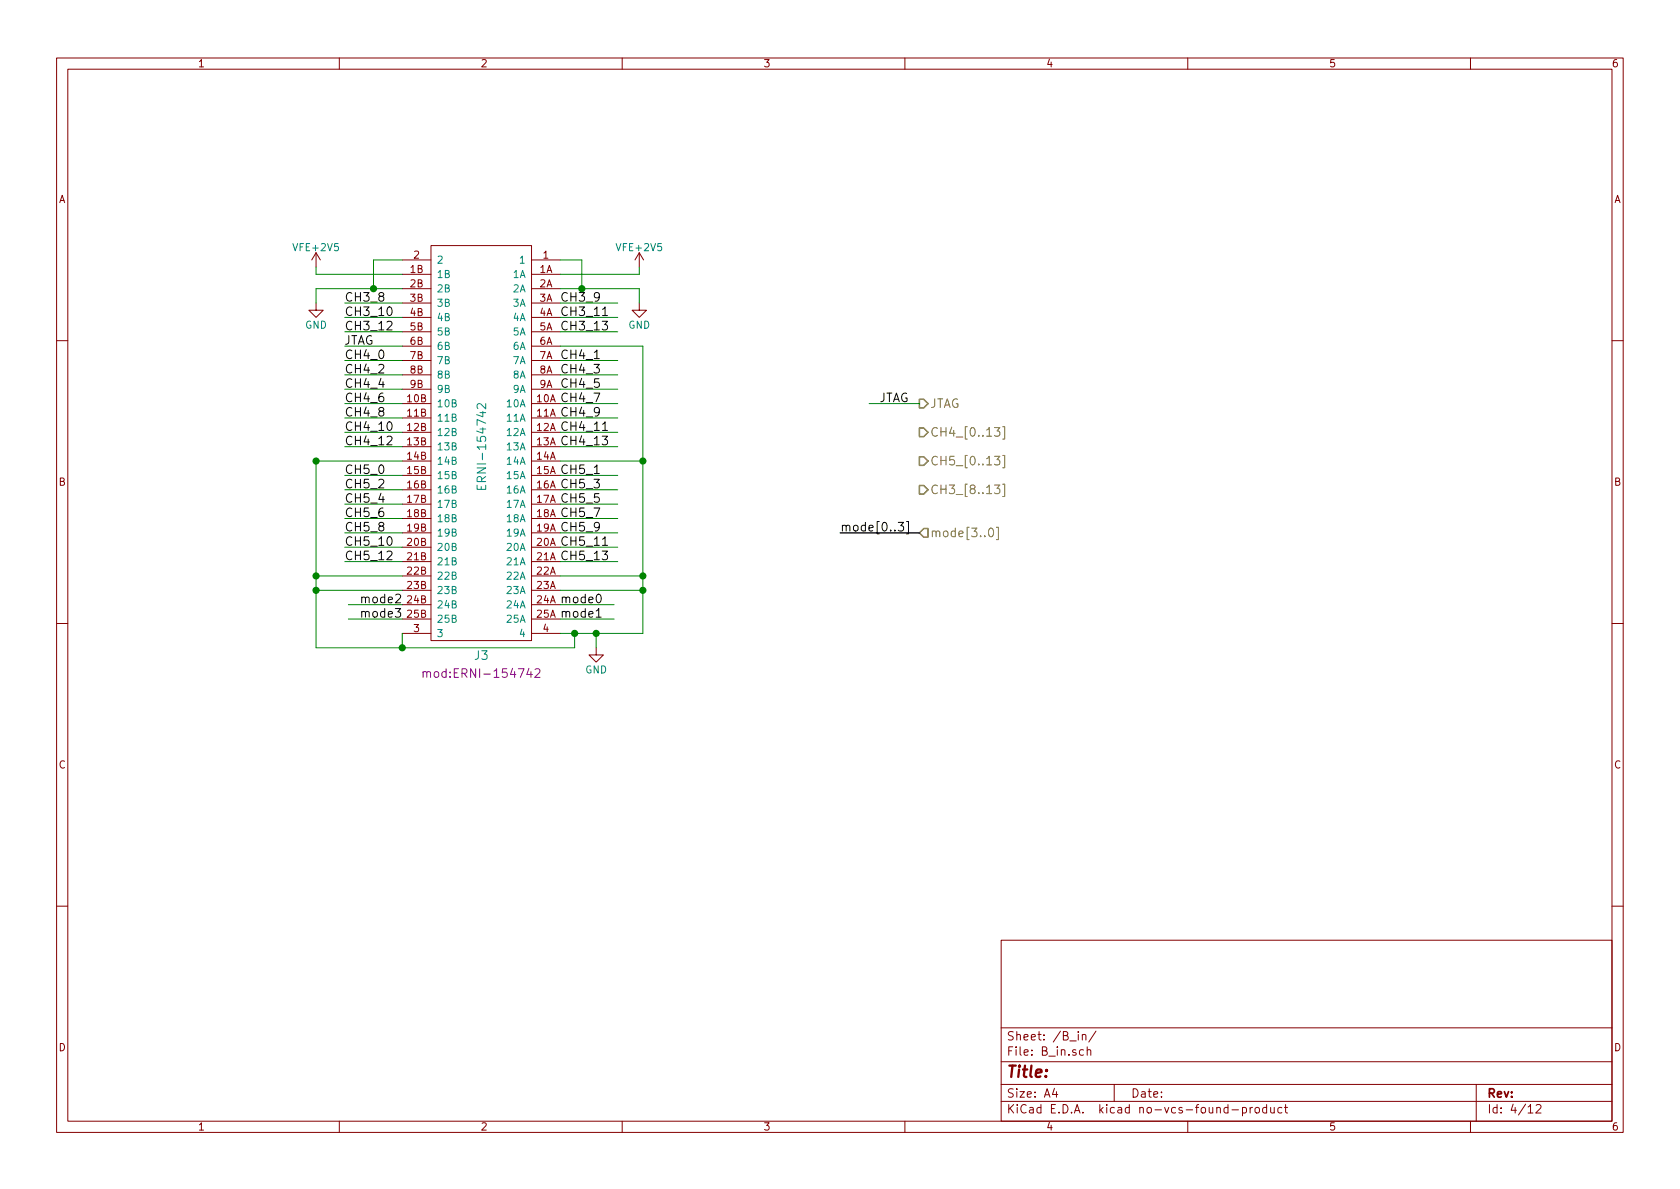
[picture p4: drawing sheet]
<svg xmlns="http://www.w3.org/2000/svg" width="297mm" height="210mm" viewBox="0 0 297 210" stroke-linecap="round" stroke-linejoin="round" font-family="sans-serif">
<g fill="none" stroke="#840000" stroke-width=".18">
<path d="M10 10.3h277v189.9h-277zM12 12.2h273v186.1h-273zM60 10.3v1.9M110 10.3v1.9M160 10.3v1.9M210 10.3v1.9M260 10.3v1.9M55.9 53.6v1.3h1.2l-1.2 1.2-1.3-1.2h1.3M55.9 44.7l-.8 1.3M55.9 44.7v2.5M55.9 44.7l.7 1.3M71.1 46h5.1"/>
<path d="M71.1 48.5h5.1M71.1 51h5.1M71.1 53.6h5.1M71.1 56.1h5.1M71.1 58.7h5.1M76.2 43.4h17.8v69.9h-17.8zM94 46h5.1M94 48.5h5.1M94 51h5.1M94 53.6h5.1M94 56.1h5.1M94 58.7h5.1"/>
<path d="M113 53.6v1.3h1.3l-1.3 1.2-1.2-1.2h1.2M113 44.7l-.7 1.3M113 44.7v2.5M113 44.7l.8 1.3M10 60.2h2M71.1 61.2h5.1M71.1 63.7h5.1M71.1 66.3h5.1M71.1 68.8h5.1M71.1 71.4h5.1M71.1 73.9h5.1M71.1 76.4h5.1"/>
<path d="M71.1 79h5.1M94 61.2h5.1M94 63.7h5.1M94 66.3h5.1M94 68.8h5.1M94 71.4h5.1M94 73.9h5.1M94 76.4h5.1M94 79h5.1M285 60.2h2M71.1 96.8h5.1M71.1 99.3h5.1"/>
<path d="M71.1 81.5h5.1M71.1 84.1h5.1M71.1 86.6h5.1M71.1 89.1h5.1M71.1 91.7h5.1M71.1 94.2h5.1M94 96.8h5.1M94 99.3h5.1M94 81.5h5.1M94 84.1h5.1M94 86.6h5.1M94 89.1h5.1"/>
<path d="M94 91.7h5.1M94 94.2h5.1M10 110.3h2M71.1 112h5.1M71.1 101.8h5.1M71.1 104.4h5.1M71.1 106.9h5.1M71.1 109.5h5.1M94 112h5.1M94 101.8h5.1M94 104.4h5.1M94 106.9h5.1"/>
<path d="M94 109.5h5.1M105.4 114.5v1.3h1.3l-1.3 1.3-1.3-1.3h1.3M285 110.3h2M10 160.2h2M177 166.3h108v32h-108zM285 160.2h2M60 198.3v1.9M110 198.3v1.9M160 198.3v1.9M177 194.8h108M177 191.8h108M177 187.8h108"/>
<path d="M177 181.8h108M186.4 192.5l-.3 1h.9M186.8 193v1M190.7 182.4v.2M191.4 183.1l.2-.2 .3 .1 .1 .9M191.4 182.9v1M191.6 185.7l-.5-.1-.2 .3v.6l.2 .1 .5-.1M192.2 185.7l.2-.1 .4 .1 .1 .9M192.2 185.1v1.5M193.8 182.3l-1.3 2M197 191.8v3M210 198.3v1.9"/>
<path d="M217.8 196.3h1.2M219.7 195.9l.4-.1 .3 .3-.1 .6h-.6M219.7 195.8v1.5M221 195.8v1M221.5 195.8l-.5 .3M222 196l.2-.2 .4 .2 .1 .5-.1 .2-.4 .1-.2-.1zM224 195.9l-.5-.1-.3 .3 .1 .6 .2 .1 .5-.1M224 195.3v1.5M224.7 195.8v.9l.4 .1 .2-.1M225.3 195.8v1M226.6 195.9l-.4-.1-.3 .3 .1 .6 .2 .1 .4-.1M227.1 195.8h.6"/>
<path d="M227.3 195.3v1.3l.4 .2M260 198.3v1.9M261 191.8v6.5M270.2 195.8l.4-.5v1.5M270.2 196.8h.8M271.6 195.5l.2-.2h.4l.3 .5-1 1h1"/>
</g>
<path d="M85.9 71.4v.9l-.9-.9h-.2h-.3l-.1 .3v.3l.1 .3M84.4 85.8v.7h1.5v-.7M85.1 86v.5" fill="none" stroke="#008484" stroke-width=".18"/>
<path d="M74.8 118.9l.1-.1a.36 .36 0 0 1 .6 .2v.8M74.8 118.8v1M75.5 119a.35 .35 0 0 1 .3-.3 .35 .35 0 0 1 .3 .3v.8M94.6 118.4l.2-.1h.4l.2 .1 .1 .3-.1 .2-.9 .9h1" fill="none" stroke="#840084" stroke-width=".18"/>
<g fill="none" stroke="#008400" stroke-width=".18">
<path d="M55.9 47.2v1.3h15.2M61 53.6h10.1M61 56.1h10.1M61 58.7h10.1M71.1 51h-15.2v2.6M71.1 46h-5.1v5M99.1 53.6h10.1M99.1 56.1h10.1M99.1 58.7h10.1M99.1 51h13.9v2.6M99.1 46h3.8v5M113 47.2v1.3h-13.9"/>
<path d="M61 63.7h10.1M61 66.3h10.1M61 68.8h10.1M61 71.4h10.1M61 73.9h10.1M61 76.4h10.1M61 79h10.1M61 61.2h10.1M99.1 61.2h14.6v50.8h-14.6M99.1 63.7h10.1M99.1 66.3h10.1M99.1 68.8h10.1"/>
<path d="M99.1 71.4h10.1M99.1 73.9h10.1M99.1 76.4h10.1M99.1 79h10.1M153.7 71.4h8.9M61 84.1h10.1M61 86.6h10.1M61 89.1h10.1M61 91.7h10.1M61 94.2h10.1M61 96.8h10.1M61 99.3h10.1"/>
<path d="M71.1 81.5h-15.2v33h45.7v-2.5M99.1 84.1h10.1M99.1 86.6h10.1M99.1 89.1h10.1M99.1 91.7h10.1M99.1 94.2h10.1M99.1 96.8h10.1M99.1 99.3h10.1M99.1 81.5h14.6M55.9 101.8h15.2M55.9 104.4h15.2M61.6 106.9h9.5"/>
<path d="M61.6 109.5h9.5M71.1 112v2.5M99.1 101.8h14.6M99.1 104.4h14.6M99.1 106.9h9.5M99.1 109.5h9.5M105.4 112v2.5"/>
</g>
<g fill="#008400" stroke="#008400" stroke-width=".25">
<circle cx="101.6" cy="112" r=".51"/>
<circle cx="105.4" cy="112" r=".51"/>
<circle cx="71.1" cy="114.5" r=".51"/>
<circle cx="55.9" cy="104.4" r=".51"/>
<circle cx="113.7" cy="104.4" r=".51"/>
<circle cx="55.9" cy="101.8" r=".51"/>
<circle cx="55.9" cy="81.5" r=".51"/>
<circle cx="113.7" cy="101.8" r=".51"/>
<circle cx="113.7" cy="81.5" r=".51"/>
<circle cx="102.9" cy="51" r=".51"/>
<circle cx="66" cy="51" r=".51"/>
</g>
<path d="M106.5 55.8h.9M106.5 76.1h.9M106.5 96.4h.9M158.8 92.4h1l-.5 .6h.3l.2 .2-.1 .5-.2 .2h-.5l-.2-.2M160.3 92.2h.3v2.2h-.3M105.4 109.1h.9M105.6 105.2l.2-.1a.81 .81 0 0 1 .5 .7 .81 .81 0 0 1-.5 .8l-.2-.2-.2-.4z" fill="none" stroke="#000" stroke-width=".18"/>
<path d="M175.8 75.6h1l-.5 .6 .3 .1 .2 .2-.1 .5-.2 .1h-.5l-.2-.1M177.3 75.5h.3v2.1h-.3M174.9 93.5l.3-.1a.81 .81 0 0 1 .5 .8 .81 .81 0 0 1-.5 .7l-.3-.1-.1-.5zM175.8 80.7h1l-.5 .6 .3 .1 .2 .2-.1 .5-.2 .1h-.5l-.2-.1M175.8 85.8h1l-.5 .6h.3l.2 .2-.1 .5-.2 .2h-.5l-.2-.2M176.2 93.2h.3v2.2h-.3M177.3 80.5h.3v2.2h-.3M177.3 85.6h.3v2.2h-.3" fill="none" stroke="#848400" stroke-width=".18"/>
<path d="M162.6 75.7h.7l.8 .7-.8 .8h-.7zM162.6 70.6h.7l.8 .8-.8 .7h-.7zM162.6 80.8h.7l.8 .7-.8 .8h-.7zM162.6 85.8h.7l.8 .8-.8 .8h-.7zM163.3 93.5h.8v1.5h-.8l-.7-.8z" fill="none" stroke="#848400" stroke-width=".25"/>
<path d="M148.6 94.2h14" fill="none" stroke="#000084" stroke-width=".3"/>
<text font-size="2.8" fill="#840000" x="178" y="190.5">Title:</text>
<g font-size="2.1">
<text x="61" y="53.3">CH3_8</text>
<text x="99.1" y="53.3">CH3_9</text>
<text x="61" y="55.9">CH3_10</text>
<text x="61" y="58.4">CH3_12</text>
<text x="99.1" y="55.9">CH3_11</text>
<text x="99.1" y="58.4">CH3_13</text>
<text x="60.4" y="61">JTAG</text>
<text x="61" y="63.5">CH4_0</text>
<text x="99.1" y="63.5">CH4_1</text>
<text x="61" y="66">CH4_2</text>
<text x="61" y="68.6">CH4_4</text>
<text x="61" y="71.1">CH4_6</text>
<text x="99.1" y="66">CH4_3</text>
<text x="99.1" y="68.6">CH4_5</text>
<text x="99.1" y="71.1">CH4_7</text>
<text x="155" y="71.1">JTAG</text>
<text x="61" y="73.7">CH4_8</text>
<text x="61" y="76.2">CH4_10</text>
<text x="99.1" y="73.7">CH4_9</text>
<text x="99.1" y="76.2">CH4_11</text>
<text x="61" y="78.7">CH4_12</text>
<text x="61" y="83.8">CH5_0</text>
<text x="99.1" y="78.7">CH4_13</text>
<text x="99.1" y="83.8">CH5_1</text>
<text x="61" y="86.4">CH5_2</text>
<text x="61" y="88.9">CH5_4</text>
<text x="99.1" y="86.4">CH5_3</text>
<text x="99.1" y="88.9">CH5_5</text>
<text x="61" y="91.4">CH5_6</text>
<text x="61" y="94">CH5_8</text>
<text x="99.1" y="91.4">CH5_7</text>
<text x="99.1" y="94">CH5_9</text>
<text x="148.6" y="94">mode[0..3]</text>
<text x="61" y="96.5">CH5_10</text>
<text x="61" y="99.1">CH5_12</text>
<text x="99.1" y="96.5">CH5_11</text>
<text x="99.1" y="99.1">CH5_13</text>
<text x="64.3" y="106.7">mode2</text>
<text x="99.1" y="106.7">mode0</text>
<text x="64.3" y="109.2">mode3</text>
<text x="99.1" y="109.2">mode1</text>
</g>
<g font-size="2.1" fill="#848400">
<text x="164.5" y="77.2">CH4_[0..13]</text>
<text x="164.5" y="72.1">JTAG</text>
<text x="164.5" y="82.3">CH5_[0..13]</text>
<text x="164.5" y="87.4">CH3_[8..13]</text>
<text x="164.5" y="95">mode[3..0]</text>
</g>
<g font-size="2.1" fill="#008484">
<text x="86" y="85.4" transform="rotate(-90 86 85.4)">ERNI-154742</text>
<text x="83.9" y="116.7">J3</text>
</g>
<text font-size="2.1" fill="#840084" x="76.1" y="119.9">mod:ERNI-154742</text>
<g font-size="2.1" fill="#840000">
<text x="178" y="184">Sheet: /B_in/</text>
<text x="178" y="186.7">File: B_in.sch</text>
<text x="178" y="196.9">KiCad E.D.A. kicad no-vcs-found-product</text>
<text x="178" y="194.1">Size: A4</text>
<text x="200" y="194.1">Date:</text>
<text x="263" y="194.1">Rev:</text>
<text x="263" y="196.9">Id: 4/12</text>
</g>
<g font-size="1.8" fill="#840000">
<text x="35" y="11.9">1</text>
<text x="85" y="11.9">2</text>
<text x="135" y="11.9">3</text>
<text x="185" y="11.9">4</text>
<text x="235" y="11.9">5</text>
<text x="285" y="11.9">6</text>
<text x="10.4" y="35.9">A</text>
<text x="285.4" y="35.9">A</text>
<text x="73.2" y="45.7">2</text>
<text x="96" y="45.7">1</text>
<text x="72.5" y="48.3">1B</text>
<text x="72.5" y="50.8">2B</text>
<text x="72.5" y="53.3">3B</text>
<text x="95.4" y="48.3">1A</text>
<text x="95.4" y="50.8">2A</text>
<text x="95.4" y="53.3">3A</text>
<text x="72.5" y="55.9">4B</text>
<text x="72.5" y="58.4">5B</text>
<text x="95.4" y="55.9">4A</text>
<text x="95.4" y="58.4">5A</text>
<text x="72.5" y="61">6B</text>
<text x="72.5" y="63.5">7B</text>
<text x="95.4" y="61">6A</text>
<text x="95.4" y="63.5">7A</text>
<text x="72" y="71.1">10B</text>
<text x="72.5" y="66">8B</text>
<text x="72.5" y="68.6">9B</text>
<text x="94.9" y="71.1">10A</text>
<text x="95.4" y="66">8A</text>
<text x="95.4" y="68.6">9A</text>
<text x="72" y="73.7">11B</text>
<text x="72" y="76.2">12B</text>
<text x="94.9" y="73.7">11A</text>
<text x="94.9" y="76.2">12A</text>
<text x="72" y="78.7">13B</text>
<text x="72" y="81.3">14B</text>
<text x="72" y="83.8">15B</text>
<text x="94.9" y="78.7">13A</text>
<text x="94.9" y="81.3">14A</text>
<text x="94.9" y="83.8">15A</text>
<text x="10.4" y="85.9">B</text>
<text x="72" y="86.4">16B</text>
<text x="72" y="88.9">17B</text>
<text x="94.9" y="86.4">16A</text>
<text x="94.9" y="88.9">17A</text>
<text x="285.4" y="85.9">B</text>
<text x="72" y="91.4">18B</text>
<text x="72" y="94">19B</text>
<text x="94.9" y="91.4">18A</text>
<text x="94.9" y="94">19A</text>
<text x="72" y="96.5">20B</text>
<text x="72" y="99.1">21B</text>
<text x="72" y="101.6">22B</text>
<text x="94.9" y="96.5">20A</text>
<text x="94.9" y="99.1">21A</text>
<text x="94.9" y="101.6">22A</text>
<text x="72" y="104.1">23B</text>
<text x="72" y="106.7">24B</text>
<text x="94.9" y="104.1">23A</text>
<text x="94.9" y="106.7">24A</text>
<text x="72" y="109.2">25B</text>
<text x="73.2" y="111.8">3</text>
<text x="94.9" y="109.2">25A</text>
<text x="96" y="111.8">4</text>
<text x="10.4" y="135.9">C</text>
<text x="285.4" y="135.9">C</text>
<text x="10.4" y="185.9">D</text>
<text x="285.4" y="185.9">D</text>
<text x="35" y="199.9">1</text>
<text x="85" y="199.9">2</text>
<text x="135" y="199.9">3</text>
<text x="185" y="199.9">4</text>
<text x="235" y="199.9">5</text>
<text x="285" y="199.9">6</text>
</g>
<g font-size="1.8" fill="#008484">
<text x="52.1" y="44.4">VFE+2V5</text>
<text x="77.2" y="46.6">2</text>
<text x="92" y="46.6">1</text>
<text x="109.2" y="44.4">VFE+2V5</text>
<text x="77.2" y="49.1">1B</text>
<text x="77.2" y="51.7">2B</text>
<text x="90.7" y="49.1">1A</text>
<text x="90.7" y="51.7">2A</text>
<text x="53.9" y="58.1">GND</text>
<text x="77.2" y="54.2">3B</text>
<text x="77.2" y="56.8">4B</text>
<text x="77.2" y="59.3">5B</text>
<text x="90.7" y="54.2">3A</text>
<text x="90.7" y="56.8">4A</text>
<text x="90.7" y="59.3">5A</text>
<text x="111.1" y="58.1">GND</text>
<text x="77.2" y="61.8">6B</text>
<text x="77.2" y="64.4">7B</text>
<text x="90.7" y="61.8">6A</text>
<text x="90.7" y="64.4">7A</text>
<text x="77.2" y="66.9">8B</text>
<text x="77.2" y="69.5">9B</text>
<text x="90.7" y="66.9">8A</text>
<text x="90.7" y="69.5">9A</text>
<text x="77.2" y="72">10B</text>
<text x="77.2" y="74.5">11B</text>
<text x="77.2" y="77.1">12B</text>
<text x="89.7" y="72">10A</text>
<text x="89.7" y="74.5">11A</text>
<text x="89.7" y="77.1">12A</text>
<text x="77.2" y="79.6">13B</text>
<text x="77.2" y="82.2">14B</text>
<text x="89.7" y="79.6">13A</text>
<text x="89.7" y="82.2">14A</text>
<text x="77.2" y="84.7">15B</text>
<text x="77.2" y="87.2">16B</text>
<text x="77.2" y="89.8">17B</text>
<text x="89.7" y="84.7">15A</text>
<text x="89.7" y="87.2">16A</text>
<text x="89.7" y="89.8">17A</text>
<text x="77.2" y="92.3">18B</text>
<text x="77.2" y="94.9">19B</text>
<text x="89.7" y="92.3">18A</text>
<text x="89.7" y="94.9">19A</text>
<text x="77.2" y="97.4">20B</text>
<text x="77.2" y="99.9">21B</text>
<text x="89.7" y="97.4">20A</text>
<text x="89.7" y="99.9">21A</text>
<text x="77.2" y="102.5">22B</text>
<text x="77.2" y="105">23B</text>
<text x="77.2" y="107.6">24B</text>
<text x="89.7" y="102.5">22A</text>
<text x="89.7" y="105">23A</text>
<text x="89.7" y="107.6">24A</text>
<text x="77.2" y="112.6">3</text>
<text x="77.2" y="110.1">25B</text>
<text x="89.7" y="110.1">25A</text>
<text x="92" y="112.6">4</text>
<text x="103.5" y="119.1">GND</text>
</g>
</svg>
